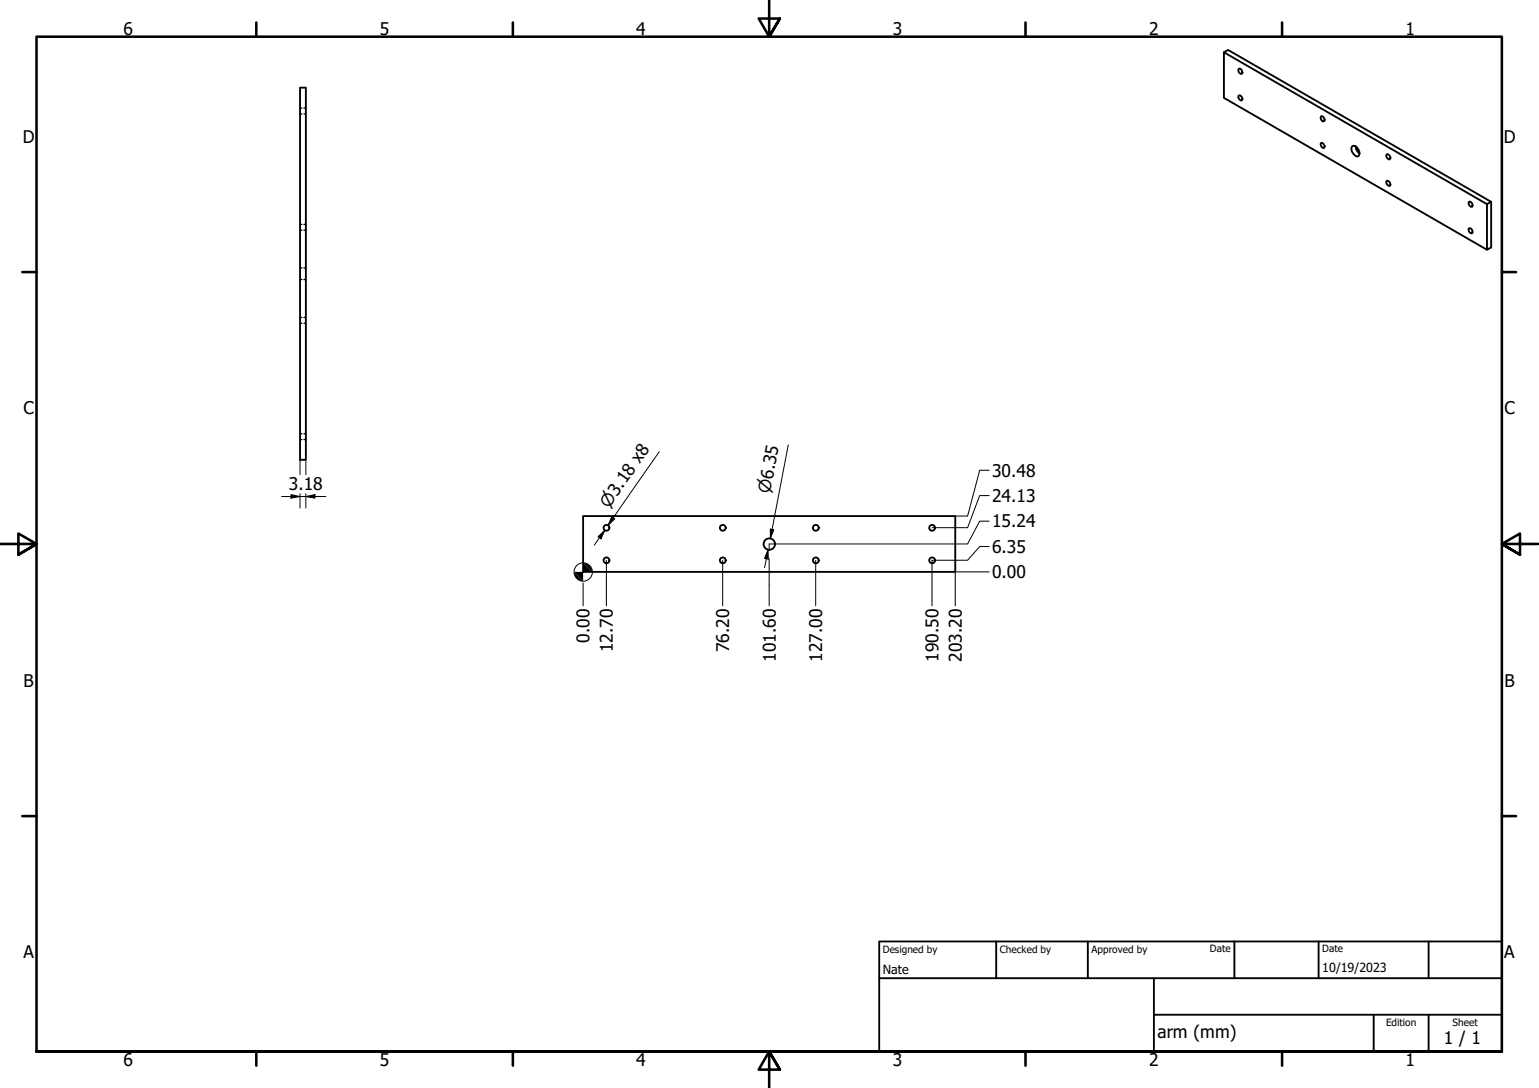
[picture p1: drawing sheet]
<svg xmlns="http://www.w3.org/2000/svg" width="420mm" height="297mm" viewBox="0 0 420 297" stroke-linecap="round" stroke-linejoin="round" font-family="sans-serif">
<!-- layer: Visible (ISO) -->
<g fill="none" stroke="#000" stroke-width=".51">
<path d="M334.1 14.3l1.2-.7 71.8 41.5-1.1 .6zM334.1 14.3v12.4l71.9 41.5M338.2 18.8a.86 .86 0 0 1 .8 .4 .86 .86 0 0 1 0 1 .96 .96 0 0 1-.8-1.4zM81.9 23.9h1.6v101.6h-1.6zM338.2 26.1a.83 .83 0 0 1 .8 .4 .83 .83 0 0 1 0 .9 .92 .92 0 0 1-.8-1.3zM360.7 39a.86 .86 0 0 1 .8 .5 .86 .86 0 0 1-.1 .9l-.5-.2a.89 .89 0 0 1-.2-1.2zM360.7 31.7a.86 .86 0 0 1 .8 .5 .86 .86 0 0 1-.1 .9 .97 .97 0 0 1-.7-1.4zM370.1 39.9l.2 .9 .9 1.1-.3 .7a1.79 1.79 0 0 1-2-2l.1-.4a.87 .87 0 0 1 .9-.4 .87 .87 0 0 1 .7 .6l.6 1.5M378.6 49.4a.86 .86 0 0 1 .8 .4 .86 .86 0 0 1-.1 1l-.5-.3a.83 .83 0 0 1-.2-1.1zM378.6 42.1a.86 .86 0 0 1 .8 .5 .86 .86 0 0 1-.1 .9l-.5-.2a.83 .83 0 0 1-.2-1.2zM401.1 55.1a.86 .86 0 0 1 .8 .4 .86 .86 0 0 1-.1 1 .99 .99 0 0 1-.7-1.4zM407.1 55.1v12.4l-1.1 .7v-12.5"/>
<path d="M401.1 62.3a.86 .86 0 0 1 .8 .5 .86 .86 0 0 1-.1 .9 .96 .96 0 0 1-.7-1.4zM159.2 140.9h101.6v15.2h-101.6z"/>
<circle cx="165.6" cy="153" r=".79"/>
<circle cx="165.6" cy="144.1" r=".79"/>
<circle cx="197.3" cy="144.1" r=".79"/>
<circle cx="197.3" cy="153" r=".79"/>
<circle cx="210" cy="148.5" r="1.56"/>
<circle cx="222.7" cy="144.1" r=".79"/>
<circle cx="222.7" cy="153" r=".79"/>
<circle cx="254.5" cy="153" r=".79"/>
<circle cx="254.5" cy="144.1" r=".79"/>
</g>
<!-- layer: Hidden (ISO) -->
<g fill="none" stroke="#000" stroke-width=".38">
<path d="M81.9 31.1h.5M81.9 29.5h.5M83 31.1h.5M83 29.5h.5M81.9 62.9h.5M81.9 61.3h.5M81.9 76.3h.5M81.9 73.1h.5M83 62.9h.5M83 61.3h.5M83 76.3h.5M83 73.1h.5"/>
<path d="M81.9 88.3h.5M81.9 86.7h.5M83 88.3h.5M83 86.7h.5M81.9 118.4h.5M83 118.4h.5M81.9 120h.5M83 120h.5"/>
</g>
<!-- layer: Border (ISO) -->
<g fill="none" stroke="#000" stroke-width=".7">
<path d="M70 6.1v3.9M140 6.1v3.9M210 0v10l-2.9-4.9h5.8l-2.9 4.9 2.9-4.9M280 6.1v3.9M350 6.1v3.9M6.1 74.3h3.9M410 74.3h3.9M0 148.5h10l-5-2.8v5.7l5-2.9-5 2.9M420 148.5h-10l5-2.8v5.7l-5-2.9 5 2.9M6.1 222.8h3.9M410 222.8h3.9M10 287.1v-277.1h400v277.1h-400h400"/>
<path d="M70 287.1v3.8M140 287.1v3.8M212.9 292l-2.9-4.9 2.9 4.9h-5.8l2.9-4.9v9.9M280 287.1v3.8M350 287.1v3.8"/>
</g>
<!-- layer: Title (ISO) -->
<path d="M240 257h170v30.1h-170zM272 257v10.1M297 257v10.1M337 257v10.1M360 257v10.1M390 257v10.1M240 267.1h170M315 277h95M315 267.1v20M375 277v10.1M390 277v10.1" fill="none" stroke="#000" stroke-width=".51"/>
<!-- layer: Dimension (ISO) -->
<g fill="none" stroke="#000" stroke-width=".27">
<path d="M76.9 135.6h12.1M79.4 135.1l2.5 .5-2.5 .4zM81.9 125.5v4.1M81.9 134.8v3.9M83.5 135.6l2.5-.5v.9zM83.5 125.5v4.1M83.5 134.8v3.9M180 123.4l-14 20 1.4-2M215.2 121.5l-4.9 25.5 .5-2.5M270.1 135.3h-2.6l-3.3 8.8h-9.8M270.1 128.4h-2.6l-3.3 12.5h-3.4M159.2 159.2v6.2"/>
<path d="M163.3 146.5l1.8-1.7-1 2.3zM165.1 144.8l-2.9 4M165.5 153v12.4M167 141.1l.8 .6-1.8 1.7zM197.3 153v12.4M209.7 150.1v2.5l-1-.2zM209.7 150.1l-1 4.9M210 152.6v12.8M210.3 144.4l1 .2-1 2.4zM222.7 153v12.4M270.1 149.2h-2.6l-3.3 3.8h-9.8v12.4M270.1 156.1h-9.3v9.3"/>
<path d="M270.1 142.3h-2.6l-3.3 6.2h-54.2v1.7"/>
<circle cx="159.2" cy="156.2" r="2.51"/>
</g>
<g fill="#000">
<path d="M79.4 135.1l2.5 .5-2.5 .4z" fill-rule="evenodd"/>
<path d="M83.5 135.6l2.5-.5v.9z" fill-rule="evenodd"/>
<path d="M156.7 156.1l2.5 2.6a2.49 2.49 0 0 1-2.5-2.6z" fill-rule="evenodd"/>
<path d="M156.7 156.1h5l-2.5-2.4v5z" fill-rule="evenodd"/>
<path d="M159.2 153.7a2.49 2.49 0 0 1 2.5 2.4z" fill-rule="evenodd"/>
<path d="M163.3 146.5l1.8-1.7-1 2.3z" fill-rule="evenodd"/>
<path d="M167 141.1l.8 .6-1.8 1.7z" fill-rule="evenodd"/>
<path d="M209.7 150.1v2.5l-1-.2z" fill-rule="evenodd"/>
<path d="M210.3 144.4l1 .2-1 2.4z" fill-rule="evenodd"/>
</g>
<g font-size="4.8">
<text x="33.7" y="9.6">6</text>
<text x="103.7" y="9.6">5</text>
<text x="173.7" y="9.6">4</text>
<text x="243.7" y="9.6">3</text>
<text x="313.7" y="9.6">2</text>
<text x="383.7" y="9.6">1</text>
<text x="6.2" y="38.9">D</text>
<text x="410.5" y="38.9">D</text>
<text x="6.4" y="113.1">C</text>
<text x="410.7" y="113.1">C</text>
<text x="270.8" y="130.2">30.48</text>
<text x="78.9" y="133.9">3.18</text>
<text x="270.8" y="137.1">24.13</text>
<text x="270.8" y="144">15.24</text>
<text x="270.8" y="151">6.35</text>
<text x="270.8" y="157.9">0.00</text>
<text x="161" y="175.5" transform="rotate(-90 161 175.5)">0.00</text>
<text x="167.3" y="178.1" transform="rotate(-90 167.3 178.1)">12.70</text>
<text x="199.1" y="178.1" transform="rotate(-90 199.1 178.1)">76.20</text>
<text x="211.8" y="180.8" transform="rotate(-90 211.8 180.8)">101.60</text>
<text x="224.5" y="180.8" transform="rotate(-90 224.5 180.8)">127.00</text>
<text x="256.2" y="180.8" transform="rotate(-90 256.2 180.8)">190.50</text>
<text x="262.6" y="180.8" transform="rotate(-90 262.6 180.8)">203.20</text>
<text x="6.4" y="187.4">B</text>
<text x="410.7" y="187.4">B</text>
<text x="6.4" y="261.7">A</text>
<text x="410.7" y="261.7">A</text>
<text x="316" y="283.4">arm (mm)</text>
<text x="394.2" y="285">1 / 1</text>
<text x="33.7" y="290.9">6</text>
<text x="103.7" y="290.9">5</text>
<text x="173.7" y="290.9">4</text>
<text x="243.7" y="290.9">3</text>
<text x="313.7" y="290.9">2</text>
<text x="383.7" y="290.9">1</text>
</g>
<g font-size="4.6">
<text x="210.2" y="134.8" transform="rotate(-79 210.2 134.8)">⌀6.35</text>
<text x="166.2" y="138.9" transform="rotate(-55 166.2 138.9)">⌀3.18 x8</text>
</g>
<g font-size="3.4">
<text x="241" y="266">Nate</text>
<text x="361" y="265.5">10/19/2023</text>
</g>
<g font-size="2.7">
<text x="241" y="260.1">Designed by</text>
<text x="273" y="260.1">Checked by</text>
<text x="298" y="260.1">Approved by</text>
<text x="330.3" y="260">Date</text>
<text x="361" y="260">Date</text>
<text x="378.4" y="280.1">Edition</text>
<text x="396.6" y="280.1">Sheet</text>
</g>
</svg>
